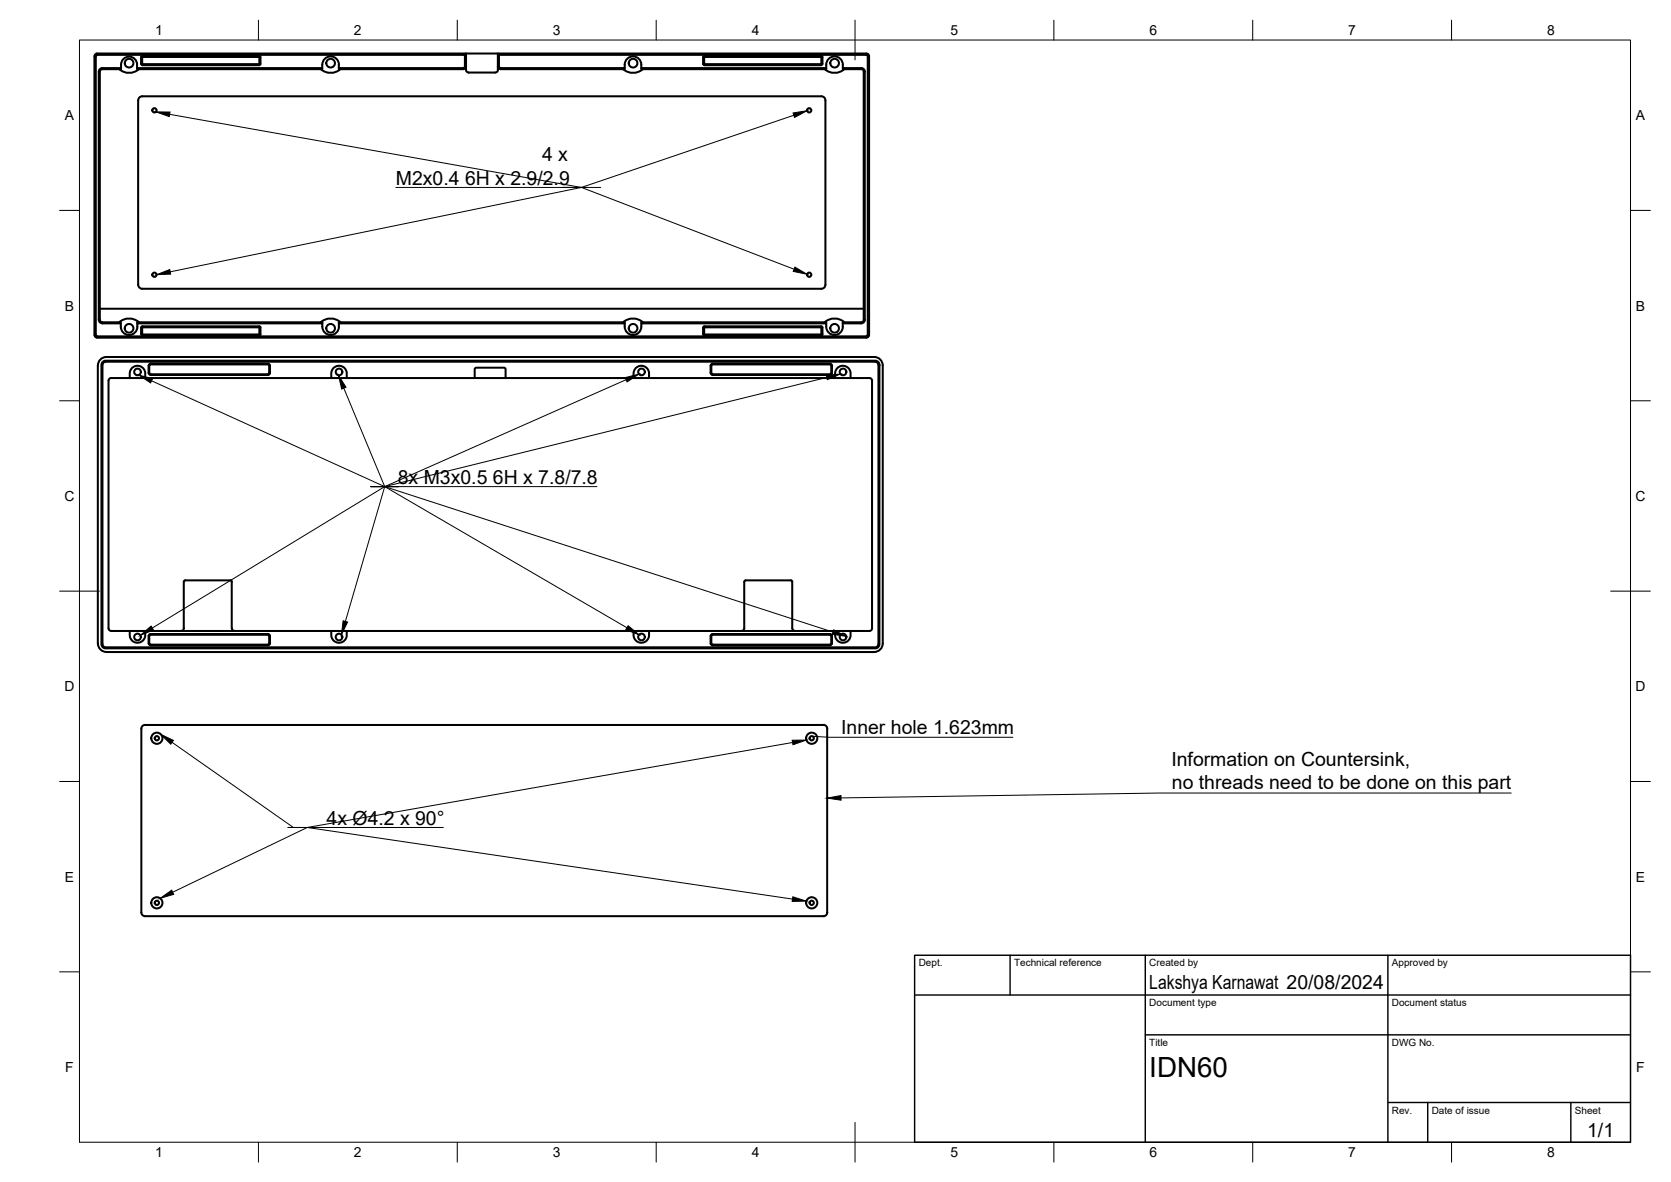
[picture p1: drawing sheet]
<svg xmlns="http://www.w3.org/2000/svg" width="420mm" height="297mm" viewBox="0 0 420 297" stroke-linecap="round" stroke-linejoin="round" font-family="sans-serif">
<!-- layer: Visible -->
<g fill="none" stroke="#000" stroke-width=".51">
<path d="M24.1 14.1v70.1M24.1 14.1l.3-.3h92.5v2.9l-.4 .4M25.8 17.4a.67 .67 0 0 0-.7 .6v62.3a.67 .67 0 0 0 .7 .7h4.6v.3h-4.6a.94 .94 0 0 1-1-1v-62.3a.94 .94 0 0 1 1-.9h4.6v.3h-4.6M34.5 17.1v.3h46.5v-.3M34.5 16.3a2.02 2.02 0 0 0-2-2.1 2.02 2.02 0 0 0-2.1 2.1v.8M34.9 17.4a3.7 3.7 0 0 1-4.9 0M35.5 14.4v1.7M35.5 16l.3 .4M35.8 14.3h29.4M35.8 16.4h29.4M35.8 14.3v1.8h29.4M65.2 14h-29.4l-.3 .4"/>
<path d="M65.2 14.3v.1M65.2 14l.3 .4v1.6l-.3 .4M65.2 14.4v1.7M65.2 16v.1M85.2 16.3v.8h31.3M85.2 17.1v.3h31.3M85.2 16.3a2.1 2.1 0 0 0-2.1-2.1 2.1 2.1 0 0 0-2.1 2.1v.8h-46.5v-.8M85.6 17.4a3.7 3.7 0 0 1-4.9 0M116.9 13.8l.3-.3v3.2M117.2 17.6a.67 .67 0 0 0 .6 .6h6.7a.67 .67 0 0 0 .7-.6M117.2 13.4h100.7a.67 .67 0 0 1 .6 .7v70.1a.67 .67 0 0 1-.6 .6h-193.7l-.4-.6-.1-70.1a.7 .7 0 0 1 .7-.7l92.8 .1M117.2 16.7a.67 .67 0 0 1-.7 .7"/>
<path d="M117.2 16.7v.9M125.2 13.4l.3 .4M125.2 13.5v4.1M125.2 16.7a.67 .67 0 0 0 .7 .7M157.1 17.1v.3h-31.2M161.2 17.1v.3h46.6v-.3M161.6 17.4a3.7 3.7 0 0 1-4.9 0M176.8 14.4v1.7M176.8 16l.3 .4M177.1 14.3h29.4M177.1 16.4h29.4M177.1 14.3v1.8h29.4"/>
<path d="M206.5 14h-29.4l-.3 .4M206.5 14.3v.1M206.5 14l.3 .4v1.7l-.3 .3M206.5 14.4v1.7M206.5 16v.1M211.9 17.1a2.18 2.18 0 0 0-1.1-2.7 2.18 2.18 0 0 0-2.8 .8l-.2 .5v1.4h-46.6a2.18 2.18 0 0 0-1-2.7 2.18 2.18 0 0 0-2.8 .8l-.2 .5-.1 1.4h-31.2l-.4-.4v-2.9h92.4l.2 .1 .1 70.3-.3 .3M212.3 17.4a3.7 3.7 0 0 1-4.9 0M216.5 17.1h-4.6v.3h4.6M216.5 17.4a.67 .67 0 0 1 .7 .6v62.3a.63 .63 0 0 1-.7 .7M216.5 17.1a.94 .94 0 0 1 1 .9M217.4 18v62.3M206.5 24.2h-170.7a1.01 1.01 0 0 0-1 1l-.1 46.4"/>
<path d="M206.5 24.2a1.01 1.01 0 0 1 1 1v46.4M25.1 77.6h192.1M34.8 71.6a1.01 1.01 0 0 0 1 1h170.7M207.5 71.6a1.01 1.01 0 0 1-1 1M24.1 84.2l.3 .3M24.4 84.5h193.4M24.6 91.8v69.9M24.6 91.8a2.13 2.13 0 0 1 2.1-2.1h193.1a2.13 2.13 0 0 1 2.2 2.1v69.9a2.13 2.13 0 0 1-2.2 2.1M25.8 91l.6-.4 194 .1 .5 .3 .2 .6v70.6l-.3 .5-.6 .2h-194l-.4-.3-.3-.6v-70.4zM26 91.2l.5-.3h193.8l.3 .3 .3 .5-.1 70.4-.2 .4-.5 .2-193.8-.1-.3-.2-.2-.5v-70.2zM27.9 95h190.7a.67 .67 0 0 1 .7 .7v62.2a.63 .63 0 0 1-.7 .6M28 95a.67 .67 0 0 0-.7 .7v62.2a.67 .67 0 0 0 .7 .6"/>
<path d="M30.4 81.3a2.17 2.17 0 0 0 1.1 2.6 2.17 2.17 0 0 0 2.8-.7l.2-1.1M32.6 95v-1.1a1.95 1.95 0 0 1 2-2 1.95 1.95 0 0 1 1.9 2v1.1M34.5 81.3v-.3h46.5v.3M34.9 81a3.7 3.7 0 0 0-4.9 0M35.5 82.3v1.7M35.5 84l.3 .3M35.8 82.3v1.8h29.4M35.8 82.3h29.4M35.8 84.3h29.4M35.8 82h29.4M35.8 82.2v.1M35.8 82l-.3 .3"/>
<path d="M37.4 91.9v1.8M37.4 93.7v.3l.5 .2M37.9 91.4h29.5l.2 .1 .3 .4v1.8l-.3 .5h-.2h-29.5M37.9 91.6h29.5M37.9 91.4l-.5 .2v.3M37.9 91.6l-.4 .3v1.8l.4 .4M65.2 82.2v.1M65.2 82l.3 .3M65.2 82.3v1.7M65.2 84v.1M65.5 82.3v1.7l-.3 .3M67.4 91.6l.3 .3v1.8l-.3 .4h-29.5"/>
<path d="M83.3 95v-1.1a1.95 1.95 0 0 1 1.9-2 1.95 1.95 0 0 1 2 2v1.1M85.2 81.3v-.3h71.9v.3M85.2 82.1a2.08 2.08 0 0 1-2.1 2.1 2.08 2.08 0 0 1-2.1-2.1v-.8h-46.5v.8M85.6 81a3.7 3.7 0 0 0-4.9 0M119.4 95v-2.2l.4-.4h7.1l.2 .4v2.2M159.3 95v-1.1a1.95 1.95 0 0 1 1.9-2 1.95 1.95 0 0 1 2 2v1.1M161.2 81.3v-.3h46.6v.3M161.6 81a3.7 3.7 0 0 0-4.9 0M176.8 82.3v1.7M176.8 84l.3 .3M177.1 82.3v1.8h29.4M177.1 82.3h29.4"/>
<path d="M177.1 84.3h29.4M177.1 82h29.4M177.1 82.2v.1M177.1 82l-.3 .3M178.7 91.9v1.8M178.7 93.7l.1 .3 .4 .2M179.2 91.4h29.5l.2 .1 .3 .4v1.8l-.3 .5h-.2h-29.5M179.2 91.6h29.5M179.2 91.6l-.3 .3v1.8l.3 .4M179.2 91.4l-.4 .2-.1 .3M206.5 82.2v.1M206.5 82l.3 .3"/>
<path d="M206.5 82.3v1.7M206.5 84v.1M206.8 82.3v1.7l-.3 .3M208.7 91.6l.3 .3v1.8l-.3 .4h-29.5M210 95v-1.1a1.95 1.95 0 0 1 1.9-2 1.95 1.95 0 0 1 2 2v1.1M211.9 81.3a2.2 2.2 0 0 1-2.1 2.9 2.2 2.2 0 0 1-2-2.9h-46.6a2.17 2.17 0 0 1-1.1 2.6 2.17 2.17 0 0 1-2.7-.7l-.2-.5-.1-1.4h-71.9v.8M212.3 81a3.7 3.7 0 0 0-4.9 0M216.5 81h-4.6v.3h4.6M217.5 80.3a.94 .94 0 0 1-1 1M27.9 158.6h190.7M32.6 158.6v1a1.95 1.95 0 0 0 2 1.9 1.95 1.95 0 0 0 1.9-1.9v-1M37.4 159.8v1.9"/>
<path d="M37.9 159.3h29.5l.4 .3 .1 .2v1.9l-.3 .4-.2 .1h-29.5M37.9 159.5h29.5M37.9 159.3l-.5 .3v.2M37.9 159.5l-.4 .3v1.9l.4 .3M46.2 146.2v11.7a.67 .67 0 0 1-.6 .6M46.5 145.8h11.5l.3 .4M46.6 145.8l-.4 .4M58.3 146.2v11.7a.67 .67 0 0 0 .7 .6M67.4 159.5l.3 .2v2l-.3 .3h-29.5M83.3 158.6v1a1.95 1.95 0 0 0 1.9 1.9 1.95 1.95 0 0 0 2-1.9v-1M159.3 158.6v1a1.95 1.95 0 0 0 1.9 1.9 1.95 1.95 0 0 0 2-1.9v-1M178.7 159.8v1.9"/>
<path d="M179.2 159.3h29.5l.2 .1 .3 .4v1.9l-.3 .4-.2 .1h-29.5M179.2 159.5h29.5M179.2 159.5l-.3 .3v1.9l.3 .3M179.2 159.3l-.4 .3-.1 .2M187.1 146.2v11.7a.67 .67 0 0 1-.6 .6M187.5 145.8h11.4l.3 .4M187.5 145.8l-.3 .4M199.2 146.2v11.7a.67 .67 0 0 0 .7 .6M208.7 159.5l.3 .3v1.9l-.3 .3h-29.5M210 158.6v1a1.95 1.95 0 0 0 1.9 1.9 1.95 1.95 0 0 0 2-1.9v-1M24.6 161.7a2.13 2.13 0 0 0 2.1 2.1M26.7 163.9h193.1"/>
<path d="M37.4 161.7v.2l.5 .3M178.7 161.7l.1 .2 .4 .3M35.8 182.4l.7-.2h170.6a.91 .91 0 0 1 .9 .9v46.2a.94 .94 0 0 1-.9 .9h-170.6a.94 .94 0 0 1-1-.9v-46.2z"/>
<circle cx="32.5" cy="15.9" r="1.09"/>
<circle cx="83.1" cy="15.9" r="1.09"/>
<circle cx="159.2" cy="15.9" r="1.09"/>
<circle cx="209.9" cy="15.9" r="1.09"/>
<circle cx="38.8" cy="27.7" r=".54"/>
<circle cx="203.5" cy="27.7" r=".54"/>
<circle cx="38.8" cy="69" r=".54"/>
<circle cx="203.5" cy="69" r=".54"/>
<circle cx="32.5" cy="82.5" r="1.09"/>
<circle cx="34.6" cy="93.5" r=".84"/>
<circle cx="83.1" cy="82.5" r="1.09"/>
<circle cx="85.2" cy="93.5" r=".84"/>
<circle cx="159.2" cy="82.5" r="1.09"/>
<circle cx="161.3" cy="93.5" r=".84"/>
<circle cx="209.9" cy="82.5" r="1.09"/>
<circle cx="212" cy="93.5" r=".84"/>
<circle cx="34.6" cy="160.1" r=".84"/>
<circle cx="85.2" cy="160.1" r=".84"/>
<circle cx="161.3" cy="160.1" r=".84"/>
<circle cx="212" cy="160.1" r=".84"/>
<circle cx="39.4" cy="185.5" r=".54"/>
<circle cx="39.4" cy="185.5" r="1.41"/>
<circle cx="204.1" cy="185.5" r=".54"/>
<circle cx="204.1" cy="185.5" r="1.41"/>
<circle cx="39.4" cy="226.9" r=".54"/>
<circle cx="39.4" cy="226.9" r="1.41"/>
<circle cx="204.1" cy="226.9" r=".54"/>
<circle cx="204.1" cy="226.9" r="1.41"/>
</g>
<!-- layer: BORDER -->
<g fill="none" stroke="#000" stroke-width=".25">
<path d="M20 10.1h390v276.9h-390zM65 5.1v5M115 5.1v5M165 5.1v5M215 5.1v10M265 5.1v5M315 5.1v5M365 5.1v5M15 52.9h5M410 52.9h5M15 100.7h5M410 100.7h5"/>
<path d="M15 148.6h10M405 148.6h10M15 196.4h5M410 196.4h5M15 244.2h5M410 244.2h5M65 287v5M115 287v5M165 287v5M215 282.1v9.9M265 287v5M315 287v5"/>
<path d="M365 287v5"/>
</g>
<!-- layer: TITLEBLOCK -->
<path d="M230 240.1h180v46.9h-180zM230 250h180M254 240.1v9.9M288 240.1v46.9M349 240.1v46.9M288 260.1h122M349 277.1h61M359 277.1v9.9M395 277.1v9.9" fill="none" stroke="#000" stroke-width=".36"/>
<!-- layer: Hole Notes -->
<path d="M39.2 28.1l3.6 .1-.3 1.1zM199.4 28.4l3.5-.6-3.1 1.7zM39.4 69l3.3-1.3 .2 1.2zM199.9 67.1l3 1.8-3.4-.7zM40.4 184.5l3.2 1.6-.7 .9zM199.2 186h3.5l-3.3 1.2zM40.3 225.7l2.9-2 .5 1.1zM199.3 225.4l3.4 1-3.5 .1z" fill="#000" stroke="#000" stroke-width=".25"/>
<path d="M42.7 28.7l103.5 18.4h4.9M199.6 29l-53.4 18.1h-46.7M141.4 47.1h4.8l53.5 20.6M147.6 47.1h-1.4l-103.4 21.2M43.3 186.5l30.5 21.4h4.8M199.3 186.6l-122 21.3h-4.9h4.9l122 18M204.1 185l4.4 .3h46.2M111.5 207.9h-34.2l-33.9 16.3" fill="none" stroke="#000" stroke-width=".25"/>
<!-- layer: Leaders -->
<path d="M34.9 94.3l3.5 .9-.5 1zM85.1 94.3l1.9 3-1.1 .5zM157.2 94.9l3.4-.9-2.9 2zM207.8 94.3l3.5-.3-3.3 1.4zM35.3 159.6l2.7-2.3 .6 1zM86.3 156l1.1 .3-1.5 3.2zM157.9 157.3l2.8 2.2-3.3-1.3zM209.6 158.3l3.2 1.6-3.5-.5zM208 200.6l3.5-.7v1.2z" fill="#000" stroke="#000" stroke-width=".25"/>
<path d="M38.1 95.7l58.6 26.6h53.4M86.4 97.5l10.3 24.8h3.5M157.4 95.4l-60.7 26.9h-3.5M207.9 94.9l-111.2 27.4h-3.5M93.2 122.3h3.5l60.9 35.5M93.2 122.3h3.5l112.7 36.5M100.2 122.3h-3.5l-58.4 35.5M100.2 122.3h-3.5l-9.9 33.9M380 199.3h-88.5l-80 1.2" fill="none" stroke="#000" stroke-width=".25"/>
<text font-size="7" x="289" y="270.6">IDN60</text>
<g font-size="4.9">
<text x="136.3" y="40.5">4 x</text>
<text x="99.5" y="46.4">M2x0.4</text>
<text x="116.9" y="46.4">6H x 2.9/2.9</text>
<text x="100" y="121.6">8x M3x0.5 6H x 7.8/7.8</text>
<text x="211.5" y="184.6">Inner hole 1.623mm</text>
<text x="294.5" y="192.5">Information on Countersink,</text>
<text x="294.7" y="198.3">no threads need to be done on this part</text>
<text x="82.1" y="207.2">4x Ø4.2 x 90°</text>
<text x="289" y="248.5">Lakshya Karnawat 20/08/2024</text>
<text x="399.1" y="285.7">1/1</text>
</g>
<g font-size="3.5">
<text x="39" y="8.8">1</text>
<text x="89" y="8.8">2</text>
<text x="139" y="8.8">3</text>
<text x="189" y="8.8">4</text>
<text x="239" y="8.8">5</text>
<text x="289" y="8.8">6</text>
<text x="339" y="8.8">7</text>
<text x="389" y="8.8">8</text>
<text x="16.3" y="30.2">A</text>
<text x="411.3" y="30.2">A</text>
<text x="16.3" y="78">B</text>
<text x="411.3" y="78">B</text>
<text x="16.2" y="125.9">C</text>
<text x="411.2" y="125.9">C</text>
<text x="16.2" y="173.7">D</text>
<text x="411.2" y="173.7">D</text>
<text x="16.3" y="221.6">E</text>
<text x="411.3" y="221.6">E</text>
<text x="16.4" y="269.4">F</text>
<text x="411.4" y="269.4">F</text>
<text x="39" y="290.8">1</text>
<text x="89" y="290.8">2</text>
<text x="139" y="290.8">3</text>
<text x="189" y="290.8">4</text>
<text x="239" y="290.8">5</text>
<text x="289" y="290.8">6</text>
<text x="339" y="290.8">7</text>
<text x="389" y="290.8">8</text>
</g>
<g font-size="2.5">
<text x="231" y="242.9">Dept.</text>
<text x="255" y="242.9">Technical reference</text>
<text x="289" y="242.9">Created by</text>
<text x="350" y="242.9">Approved by</text>
<text x="289" y="252.8">Document type</text>
<text x="350" y="252.8">Document status</text>
<text x="289" y="262.9">Title</text>
<text x="350" y="262.9">DWG No.</text>
<text x="350" y="279.9">Rev.</text>
<text x="360" y="279.9">Date of issue</text>
<text x="396" y="279.9">Sheet</text>
</g>
</svg>
